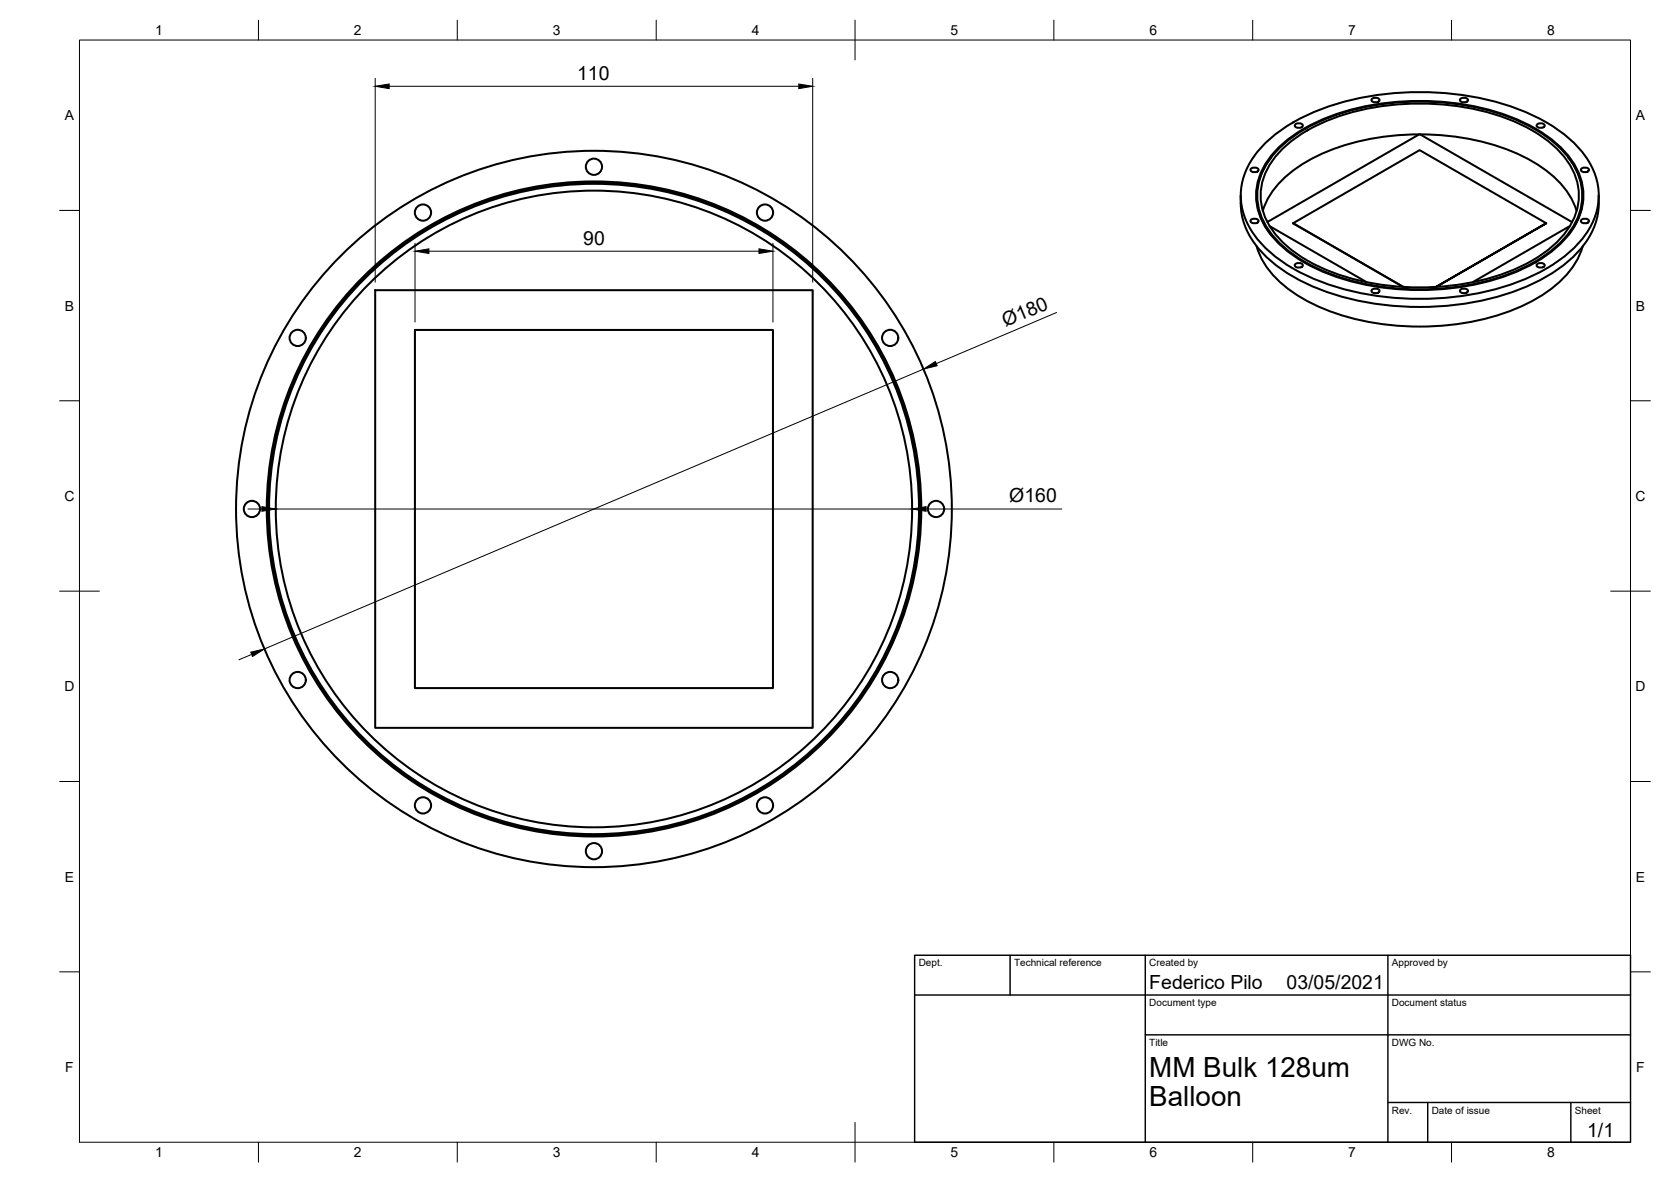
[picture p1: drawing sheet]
<svg xmlns="http://www.w3.org/2000/svg" width="420mm" height="297mm" viewBox="0 0 420 297" stroke-linecap="round" stroke-linejoin="round" font-family="sans-serif">
<!-- layer: Visibile -->
<g fill="none" stroke="#000" stroke-width=".51">
<path d="M317.6 36.6a45.9 45.9 0 0 1 22.4-11.6 73.4 73.4 0 0 1 44.2 3.4 33.8 33.8 0 0 1 14.8 11.4 16.3 16.3 0 0 1-1.2 20.3 39.1 39.1 0 0 1-18.6 11.6 73.5 73.5 0 0 1-49.4-1.9 33.8 33.8 0 0 1-14.8-11.3 16.3 16.3 0 0 1 1.2-20.4zM319.7 39.5a14.9 14.9 0 0 0-.2 19.4M320.7 37.9a41.7 41.7 0 0 1 20.8-10.8 67.1 67.1 0 0 1 40.4 3.1 30.5 30.5 0 0 1 13.8 10.8 14.8 14.8 0 0 1-1.1 17.8 35.4 35.4 0 0 1-17.3 11 67.2 67.2 0 0 1-45.2-1.7 30.5 30.5 0 0 1-13.8-10.8 14.8 14.8 0 0 1 1.1-17.9zM321 38a41.4 41.4 0 0 1 20.6-10.7 66.6 66.6 0 0 1 40.1 3 30.2 30.2 0 0 1 13.7 10.7 14.7 14.7 0 0 1-1.1 17.8 35.1 35.1 0 0 1-17.1 10.8 66.7 66.7 0 0 1-44.9-1.7 30.2 30.2 0 0 1-13.7-10.7 14.7 14.7 0 0 1 1.1-17.7zM321.7 38.2a40.6 40.6 0 0 1 20.2-10.5 65.2 65.2 0 0 1 39.3 3 29.6 29.6 0 0 1 13.4 10.5 14.4 14.4 0 0 1-1.1 17.4 34.4 34.4 0 0 1-16.8 10.6 65.3 65.3 0 0 1-43.9-1.7 29.6 29.6 0 0 1-13.4-10.4 14.4 14.4 0 0 1 1.1-17.4zM325.6 31.3l1-.3a.74 .74 0 0 1 .9 .8l-.9 .3a.74 .74 0 0 1-1-.8zM344.9 24.9l1-.3a.74 .74 0 0 1 .9 .8l-.9 .3a.74 .74 0 0 1-1-.8zM356.8 33.8a57 57 0 0 0-29.3 7.4 22.3 22.3 0 0 0-10 11.8M357.1 33.8a57.1 57.1 0 0 1 29.3 7.4 22.3 22.3 0 0 1 10 11.8M367.1 24.9l1-.3a.74 .74 0 0 1 1 .8l-1 .3a.74 .74 0 0 1-1-.8zM386.4 31.3l1-.3a.74 .74 0 0 1 .9 .8l-.9 .3a.74 .74 0 0 1-1-.8zM394.3 39.5l.1 .2"/>
<path d="M394.4 39.7a14.9 14.9 0 0 1 .1 19.2M312 49.1a19.3 19.3 0 0 0 7.7 16.6 53.8 53.8 0 0 0 28.2 10.9 70.2 70.2 0 0 0 38.8-5.9 29.8 29.8 0 0 0 13.7-12.6 17 17 0 0 0 1.6-9M314.5 42.5l.9-.4a.74 .74 0 0 1 1 .8l-1 .4a.74 .74 0 0 1-.9-.8zM314.5 55.3l.9-.3a.74 .74 0 0 1 1 .8l-1 .3a.74 .74 0 0 1-.9-.8zM318.7 55.8l38.3-22.1 38.3 22.1M319.3 56.8l24.3 14.1M325.1 56.1l27.7 16zM325.1 56.1l31.9-18.4 31.8 18.4M394.7 56.8l-24.4 14.1M397.6 55.3l.9-.3a.74 .74 0 0 1 1 .8l-1 .3a.74 .74 0 0 1-.9-.8zM397.6 42.5l.9-.4a.74 .74 0 0 1 1 .8l-1 .4a.74 .74 0 0 1-.9-.8zM94.3 72.9h110v110h-110z"/>
<path d="M316 61.9a22.1 22.1 0 0 0 10.3 12.3 59.9 59.9 0 0 0 33.4 7.8 57.3 57.3 0 0 0 28-7.8 22.9 22.9 0 0 0 10.3-12.3M325.6 66.5l1-.4a.74 .74 0 0 1 .9 .8l-.9 .4a.74 .74 0 0 1-1-.8zM344.9 72.9l1-.4a.74 .74 0 0 1 .9 .8l-.9 .4a.74 .74 0 0 1-1-.8zM361.1 72.1l27.7-16-27.7 16M367.1 72.9l1-.4a.74 .74 0 0 1 1 .8l-1 .4a.74 .74 0 0 1-1-.8zM386.4 66.5l1-.4a.74 .74 0 0 1 .9 .8l-.9 .4a.74 .74 0 0 1-1-.8zM104.3 82.9h90.1v90h-90.1z"/>
<circle cx="106.4" cy="53.4" r="2.04"/>
<circle cx="149.3" cy="41.9" r="2.04"/>
<circle cx="192.4" cy="53.4" r="2.04"/>
<circle cx="74.9" cy="84.9" r="2.04"/>
<circle cx="223.8" cy="84.9" r="2.04"/>
<circle cx="63.3" cy="127.9" r="2.04"/>
<circle cx="149.3" cy="127.9" r="82.3"/>
<circle cx="149.4" cy="127.9" r="80"/>
<circle cx="149.4" cy="127.9" r="90"/>
<circle cx="149.4" cy="127.9" r="81.7"/>
<circle cx="149.4" cy="127.9" r="82"/>
<circle cx="235.4" cy="127.9" r="2.04"/>
<circle cx="74.9" cy="170.9" r="2.04"/>
<circle cx="223.8" cy="170.9" r="2.04"/>
<circle cx="106.4" cy="202.4" r="2.04"/>
<circle cx="149.3" cy="213.9" r="2.04"/>
<circle cx="192.4" cy="202.4" r="2.04"/>
</g>
<!-- layer: Border -->
<g fill="none" stroke="#000" stroke-width=".25">
<path d="M20 10.1h390v276.9h-390zM65 5.1v5M115 5.1v5M165 5.1v5M215 5.1v10M265 5.1v5M315 5.1v5M365 5.1v5M15 52.9h5M410 52.9h5M15 100.7h5M410 100.7h5"/>
<path d="M15 148.6h10M405 148.6h10M15 196.4h5M410 196.4h5M15 244.2h5M410 244.2h5M65 287v5M115 287v5M165 287v5M215 282.1v9.9M265 287v5M315 287v5"/>
<path d="M365 287v5"/>
</g>
<!-- layer: TitleBlock -->
<path d="M230 240.1h180v46.9h-180zM230 250h180M254 240.1v9.9M288 240.1v46.9M349 240.1v46.9M288 260.1h122M349 277.1h61M359 277.1v9.9M395 277.1v9.9" fill="none" stroke="#000" stroke-width=".36"/>
<!-- layer: Dimensions -->
<path d="M94.3 19.7v51.2M204.3 19.7v51.2M97.9 21.7h103M104.4 61.1v19.8M107.8 63.1h83M194.4 61.1v19.8M265.7 78.5l-30.3 12.9M232.2 92.8l-165.7 70.3M62.4 127.9h3.4M69.3 127.9h160M232.9 127.9h34.1M63.3 164.5l-3.2 1.3" fill="none" stroke="#000" stroke-width=".25"/>
<path d="M94.3 21.7l3.6-.6v1.2zM200.9 21.1l3.4 .6-3.4 .6zM104.4 63.1l3.4-.6v1.2zM190.8 62.5l3.6 .6-3.6 .6zM232.2 92.8l3-1.9 .4 1zM65.8 127.3l3.5 .6-3.5 .6zM229.3 127.9l3.6-.6v1.2zM63.1 163.9l3.4-.8-3 1.9z" fill="#000" stroke="#000" stroke-width=".25"/>
<g font-size="7">
<text x="289" y="270.6">MM Bulk 128um</text>
<text x="289" y="278.1">Balloon</text>
</g>
<g font-size="4.9">
<text x="145.1" y="20.1">110</text>
<text x="146.6" y="61.6">90</text>
<text x="252.9" y="82.2" transform="rotate(-23 252.9 82.2)">Ø180</text>
<text x="253.8" y="126.3">Ø160</text>
<text x="289" y="248.5">Federico Pilo</text>
<text x="323.5" y="248.5">03/05/2021</text>
<text x="399.1" y="285.7">1/1</text>
</g>
<g font-size="3.5">
<text x="39" y="8.8">1</text>
<text x="89" y="8.8">2</text>
<text x="139" y="8.8">3</text>
<text x="189" y="8.8">4</text>
<text x="239" y="8.8">5</text>
<text x="289" y="8.8">6</text>
<text x="339" y="8.8">7</text>
<text x="389" y="8.8">8</text>
<text x="16.3" y="30.2">A</text>
<text x="411.3" y="30.2">A</text>
<text x="16.3" y="78">B</text>
<text x="411.3" y="78">B</text>
<text x="16.2" y="125.9">C</text>
<text x="411.2" y="125.9">C</text>
<text x="16.2" y="173.7">D</text>
<text x="411.2" y="173.7">D</text>
<text x="16.3" y="221.6">E</text>
<text x="411.3" y="221.6">E</text>
<text x="16.4" y="269.4">F</text>
<text x="411.4" y="269.4">F</text>
<text x="39" y="290.8">1</text>
<text x="89" y="290.8">2</text>
<text x="139" y="290.8">3</text>
<text x="189" y="290.8">4</text>
<text x="239" y="290.8">5</text>
<text x="289" y="290.8">6</text>
<text x="339" y="290.8">7</text>
<text x="389" y="290.8">8</text>
</g>
<g font-size="2.5">
<text x="231" y="242.9">Dept.</text>
<text x="255" y="242.9">Technical reference</text>
<text x="289" y="242.9">Created by</text>
<text x="350" y="242.9">Approved by</text>
<text x="289" y="252.8">Document type</text>
<text x="350" y="252.8">Document status</text>
<text x="289" y="262.9">Title</text>
<text x="350" y="262.9">DWG No.</text>
<text x="350" y="279.9">Rev.</text>
<text x="360" y="279.9">Date of issue</text>
<text x="396" y="279.9">Sheet</text>
</g>
</svg>
